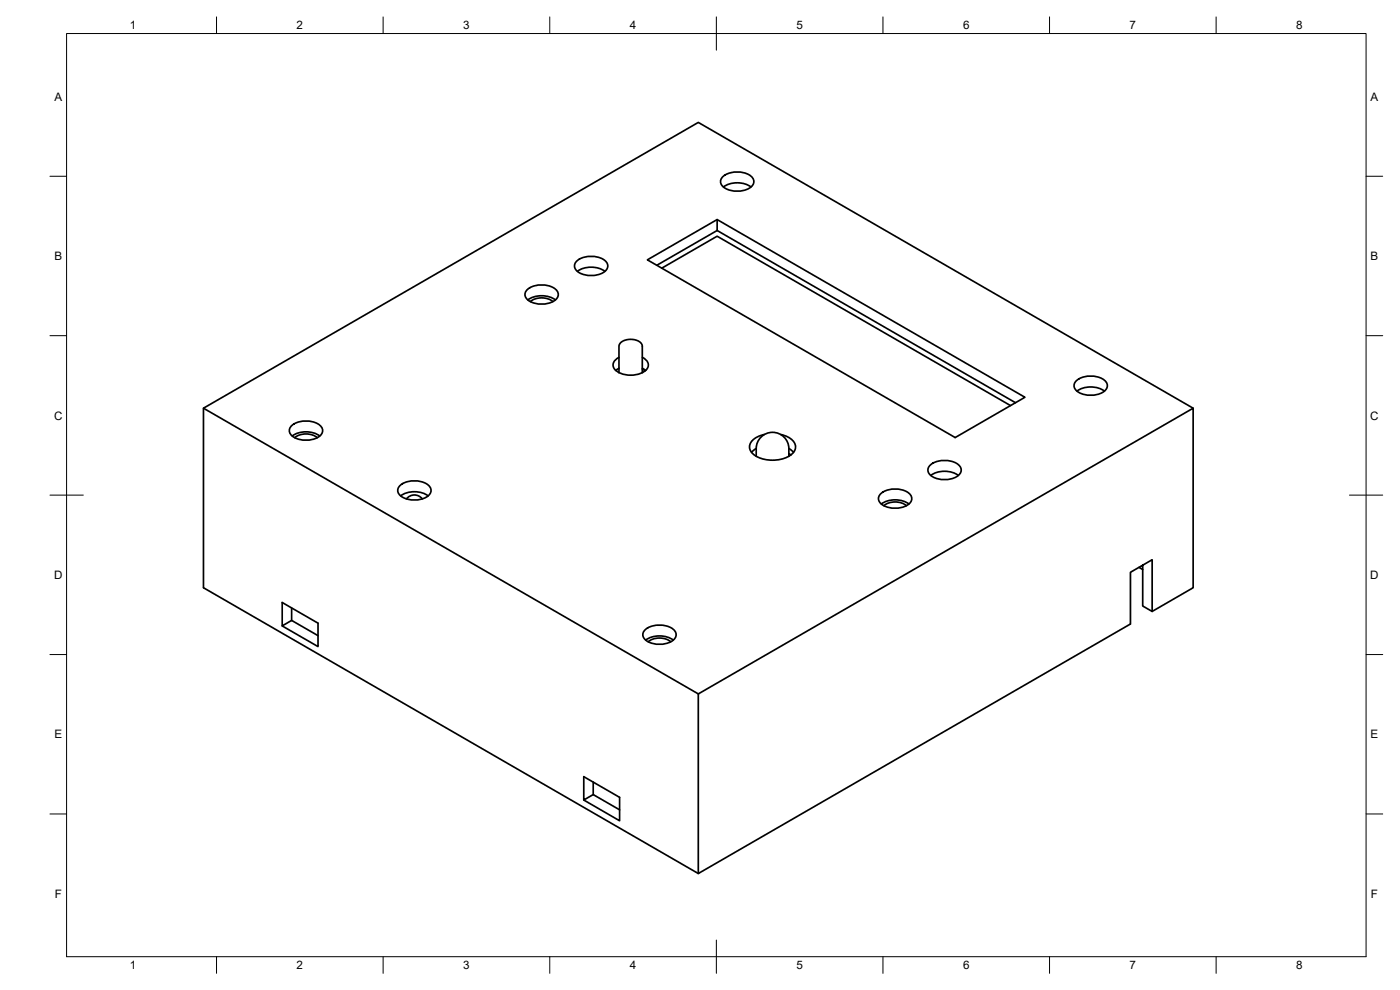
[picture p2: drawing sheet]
<svg xmlns="http://www.w3.org/2000/svg" width="420mm" height="297mm" viewBox="0 0 420 297" stroke-linecap="round" stroke-linejoin="round" font-family="sans-serif">
<!-- layer: Visible -->
<g fill="none" stroke="#000" stroke-width=".51">
<path d="M217.1 52.9a7.1 7.1 0 0 1 8.8 .5 2.1 2.1 0 0 1-1.1 3.1 7.2 7.2 0 0 1-8.2-.9 1.89 1.89 0 0 1 .5-2.7zM217.1 56.1a7.4 7.4 0 0 1 8.3 0M173.2 78.2a7.1 7.1 0 0 1 8.8 .5 2.1 2.1 0 0 1-1.1 3.1 7.2 7.2 0 0 1-8.1-.9 1.89 1.89 0 0 1 .4-2.7zM197.1 79.6l18.1-10.4 89.6 51.6M215.2 65.9l-20.9 12.1 92.4 53.3 20.9-12.1-92.4-53.3v3.3M158.4 86.8a7.1 7.1 0 0 1 8.8 .5 2.1 2.1 0 0 1-1.1 3.1 7.2 7.2 0 0 1-8.2-.9 1.89 1.89 0 0 1 .5-2.7zM158.4 90a7.4 7.4 0 0 1 8.3 0M159.2 90.5a5.6 5.6 0 0 1 6.7 0M173.3 81.4a7.4 7.4 0 0 1 8.2 0M198.6 80.5l16.6-9.6 88.1 50.8M185.8 111.8v-7.9a3.5 3.5 0 0 1 4.3-2l1.1 .3a2.08 2.08 0 0 1 1.6 1.7v7.9M185.8 110.5l-1 .7"/>
<path d="M185.8 107.2a2.34 2.34 0 0 0-1.8 2.2 2.34 2.34 0 0 0 1.7 2.3 7.5 7.5 0 0 0 8.5-1.1 2.28 2.28 0 0 0-1.4-3.4M192.8 110.7l.9 .5M192.8 110.5l1 .7M323.2 114.1a7.1 7.1 0 0 1 8.8 .5 2.1 2.1 0 0 1-1.1 3.2 7.2 7.2 0 0 1-8.2-1 1.89 1.89 0 0 1 .5-2.7zM323.2 117.4a7.4 7.4 0 0 1 8.3 0M61.1 122.5l148.5 85.7M87.7 127.6a7.1 7.1 0 0 1 8.8 .5 2.1 2.1 0 0 1-1.1 3.1 7.2 7.2 0 0 1-8.2-.9 1.89 1.89 0 0 1 .5-2.7zM87.7 130.8a7.4 7.4 0 0 1 8.3 0M88.5 131.3a5.6 5.6 0 0 1 6.7 0M226.9 134.6l-1.4 1.1M226.9 136.9a6.9 6.9 0 0 1 1.2-5.4 4.9 4.9 0 0 1 5.4-1.5 4.9 4.9 0 0 1 3.2 4.6v2.3M229.4 130.4a4.7 4.7 0 0 0-4.5 3.8 5.1 5.1 0 0 0 4.8 3.7 8.8 8.8 0 0 0 8.7-2.5 3.1 3.1 0 0 0-2.2-4.4l-1.9-.6"/>
<path d="M236.7 136.1l.7 .4M236.8 134.6l1.4 1.1M279.3 139.4a7.1 7.1 0 0 1 8.8 .5 2.1 2.1 0 0 1-1.1 3.2 7.2 7.2 0 0 1-8.2-1 1.89 1.89 0 0 1 .5-2.7zM358.1 122.5l-148.5-85.8-148.5 85.8v53.8l148.5 85.8M120.2 145.6a7.1 7.1 0 0 1 8.8 .5 2.1 2.1 0 0 1-1.1 3.1 7.2 7.2 0 0 1-8.2-1 1.89 1.89 0 0 1 .5-2.6zM120.2 148.8a7.4 7.4 0 0 1 8.3 0M126.7 149.7a3 3 0 0 0-4.7 0M264.5 148a7.1 7.1 0 0 1 8.8 .5 2.1 2.1 0 0 1-1.1 3.1 7.2 7.2 0 0 1-8.2-.9 1.89 1.89 0 0 1 .5-2.7zM264.5 151.2a7.4 7.4 0 0 1 8.3 0M265.3 151.7a5.6 5.6 0 0 1 6.7 0M279.3 142.7a7.4 7.4 0 0 1 8.3 0M341.8 170.2l1.1 .7"/>
<path d="M342.9 169.6v12.2l2.9 1.7v-15.6l-6.5 3.8v15.5l-129.7 74.9v-53.9l148.5-85.7v53.8l-12.3 7.2M84.7 187.8l10.7 6.2v-7l-10.7-6.2v7l2.8-1.7 7.9 4.6M87.5 182.4v3.7M193.7 188.8a7.1 7.1 0 0 1 8.9 .5 2.1 2.1 0 0 1-1.1 3.2 7.2 7.2 0 0 1-8.2-1 1.89 1.89 0 0 1 .4-2.7zM193.8 192.1a7.4 7.4 0 0 1 8.2 0M194.5 192.6a5.6 5.6 0 0 1 6.8 0M178 234.7v3.7M175.2 240l10.7 6.3v-7.1l-10.7-6.2v7l2.8-1.6 7.9 4.6"/>
</g>
<!-- layer: BORDER -->
<g fill="none" stroke="#000" stroke-width=".3">
<path d="M20 10.1h390v276.9h-390zM65 5.1v5M115 5.1v5M165 5.1v5M215 5.1v10M265 5.1v5M315 5.1v5M365 5.1v5M15 52.9h5M410 52.9h5M15 100.7h5M410 100.7h5"/>
<path d="M15 148.6h10M405 148.6h10M15 196.4h5M410 196.4h5M15 244.2h5M410 244.2h5M65 287v5M115 287v5M165 287v5M215 282.1v9.9M265 287v5M315 287v5"/>
<path d="M365 287v5"/>
</g>
<g font-size="3.5">
<text x="39" y="8.8">1</text>
<text x="89" y="8.8">2</text>
<text x="139" y="8.8">3</text>
<text x="189" y="8.8">4</text>
<text x="239" y="8.8">5</text>
<text x="289" y="8.8">6</text>
<text x="339" y="8.8">7</text>
<text x="389" y="8.8">8</text>
<text x="16.3" y="30.2">A</text>
<text x="411.3" y="30.2">A</text>
<text x="16.3" y="78">B</text>
<text x="411.3" y="78">B</text>
<text x="16.2" y="125.9">C</text>
<text x="411.2" y="125.9">C</text>
<text x="16.2" y="173.7">D</text>
<text x="411.2" y="173.7">D</text>
<text x="16.3" y="221.6">E</text>
<text x="411.3" y="221.6">E</text>
<text x="16.4" y="269.4">F</text>
<text x="411.4" y="269.4">F</text>
<text x="39" y="290.8">1</text>
<text x="89" y="290.8">2</text>
<text x="139" y="290.8">3</text>
<text x="189" y="290.8">4</text>
<text x="239" y="290.8">5</text>
<text x="289" y="290.8">6</text>
<text x="339" y="290.8">7</text>
<text x="389" y="290.8">8</text>
</g>
</svg>
